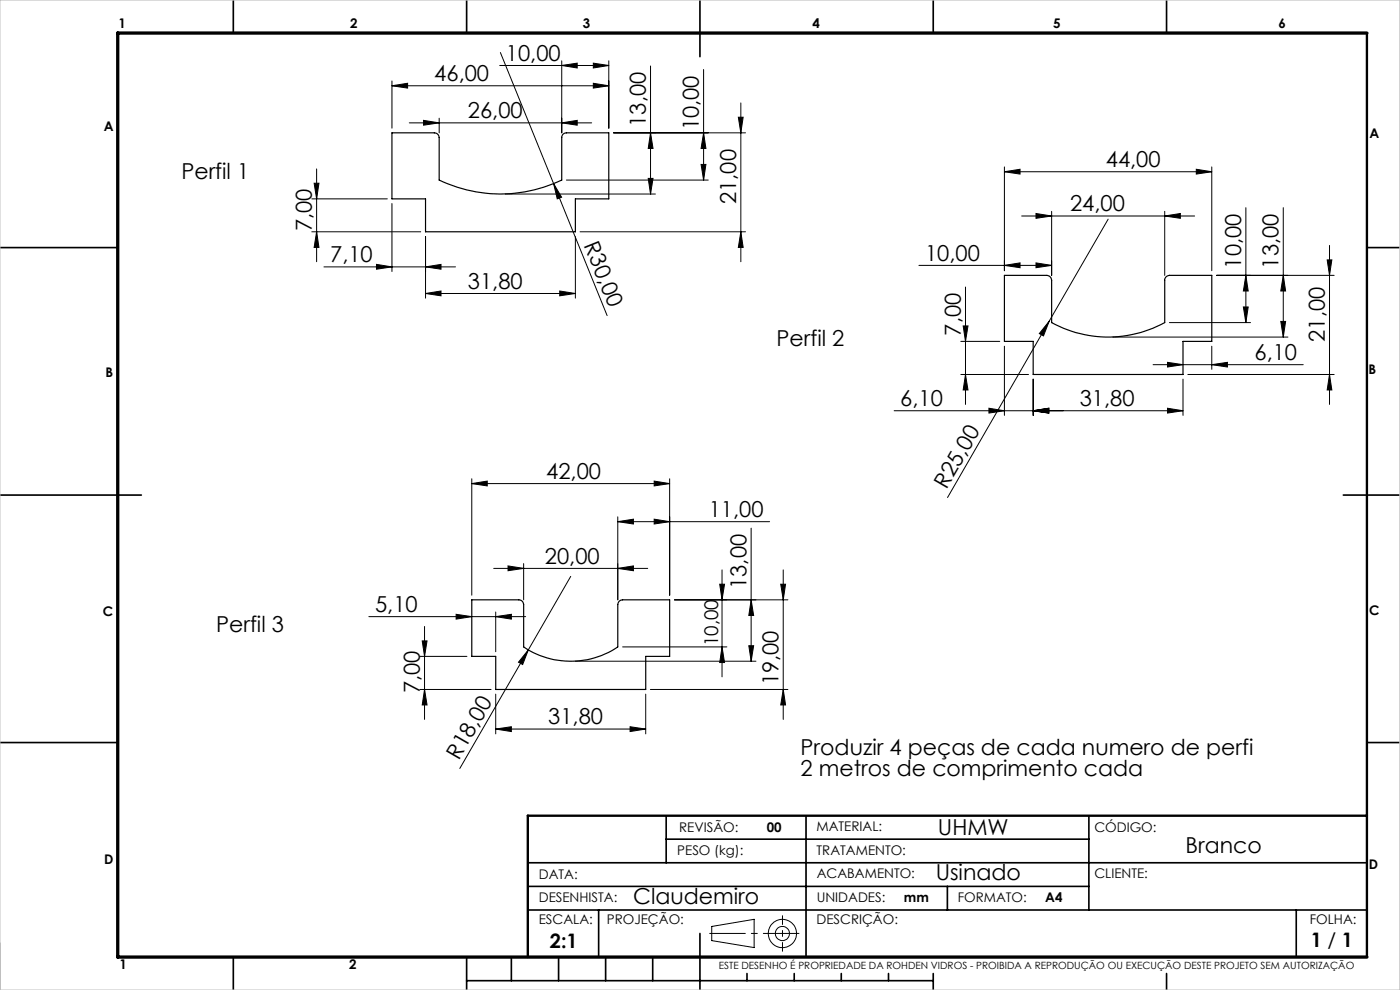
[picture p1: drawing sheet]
<svg xmlns="http://www.w3.org/2000/svg" width="297mm" height="210mm" viewBox="0 0 297 210" stroke-linecap="round" stroke-linejoin="round" font-family="sans-serif">
<g fill="none" stroke="#000" stroke-width=".21">
<path d="M83.1 18.2l3.4-.5v1zM83.1 17.2v10M83.1 18.2h46.1M106 13.9h23.2M106.2 11.1l11.2 27.8M119.2 13.9l3.2-.5v1zM119.2 12.9v15.3M125.9 17.7l3.3 .5-3.3 .5zM125.9 13.4l3.3 .5-3.3 .5zM129.2 12.9v14.3M138 14v27.2M149.3 14.7v23.5"/>
<path d="M66.6 38.9h1.1l-.5 3.3zM67.2 35.8v19.7M86.8 26.1h38.7M89.9 25.5l3.3 .6-3.3 .5zM93.2 25.1v3.1M117.4 38.9l1.7 2.9-.9 .4zM117.4 38.9l11.4 28M119.2 26.1l3.2-.6v1.1zM120.2 38.2h30M130.2 28.2h28M137.5 37.8h1l-.5 3.4zM138 28.2l.5 3.3h-1z"/>
<path d="M148.7 34.9h1.1l-.5 3.3zM149.3 28.2l.5 3.3h-1.1zM156.6 24.9h1.1l-.5 3.3zM157.2 21.8v33.7M213.1 36.4l3.3-.5v1zM213.1 35.4v22M213.1 36.4h44M253.8 35.9l3.3 .5-3.3 .5zM257.1 35.4v22M66.1 49.2h23.2M66.1 42.2h16.1M67.2 49.2l.5 3.3h-1.1z"/>
<path d="M68.7 56.6h27.9M79.9 56.1l3.2 .5-3.2 .5zM83.1 43.2v14.4M90.3 56.6l3.3-.5v1zM90.3 50.2v13M107.2 41.2h31.8M122.1 50.2v13M123 49.2h35.2M157.2 49.2l.5 3.3h-1.1zM194.9 56.3h28.2M213.1 56.3l3.3-.5v1zM216.7 45.8h36.7"/>
<path d="M219.8 55.8l3.3 .5-3.3 .5zM219.8 45.3l3.3 .5-3.3 .5zM223.1 44.8v13.6M235.1 46.5l-12.5 21.6M247.1 45.8l3.3-.5v1zM247.1 44.8v13.6M264.3 58.4l.5 3.3h-1zM264.3 44.1v24.3M272.2 44.1v27.4M272.2 58.4l.5 3.3h-1zM281.6 55.1h.9l-.5 3.3zM282 52.1v33.7"/>
<path d="M283 58.4h-24.9M90.3 62.3l3.3-.6v1.1zM90.3 62.3h31.8M118.7 61.7l3.4 .6-3.4 .5zM203.8 79.4h14.4M203.8 72.4h8.3M204.3 69.1h1.1l-.6 3.3zM204.8 60.9v24.9M204.8 79.4l.6 3.3h-1.1zM213.1 73.4v14.7M222.6 68.1l-1.2 3.2-.9-.5zM222.6 68.1l-21.6 37.4"/>
<path d="M236.1 71.5h37.1M244.6 77.4h31.9M247.7 76.9l3.3 .5-3.3 .4zM248.1 68.4h17.2M252 79.4h31M257.1 77.4l3.3-.5v.9zM257.1 73.4v4.9M263.8 65.1h1l-.5 3.3zM271.7 68.2h1l-.5 3.3zM282 79.4l.5 3.3h-.9zM189.7 87.1h61.3M209.8 86.6l3.3 .5-3.3 .5z"/>
<path d="M219.2 87.1l3.3-.5v1zM219.2 80.4v7.7M247.7 86.6l3.3 .5-3.3 .5zM251 80.4v7.7M100.1 102.6l3.3-.5v1zM100.1 101.6v24.7M100.1 102.6h42M111.1 119.5v7.7M131.1 110.7l3.3-.6v1.1zM131.1 109.6v17.6M131.1 110.7h32.2M138.8 102.1l3.3 .5-3.3 .5z"/>
<path d="M138.8 110.1l3.3 .6-3.3 .5zM142.1 101.6v24.7M159.3 112v28.3M78.2 130.8h33.3M89.1 139.2h10M89.6 136h1l-.5 3.2zM90.1 132.9v19.7M96.8 130.3l3.3 .5-3.3 .5zM104.7 120.6h32.7M105.2 129.8v8.4M105.2 130.8l3.3-.5v1zM107.8 120l3.3 .6-3.3 .5z"/>
<path d="M112.1 137.9l-1.2 3.1-.9-.5zM112.1 137.9l-14.6 25.1M121.1 122.3l-9 15.6M131.1 120.6l3.3-.6v1.1zM132.1 137.2h22.1M152.7 123.9h1l-.5 3.3zM153.2 120.9v22.7M153.2 137.2l.5 3.3h-1zM158.9 137h1l-.6 3.3zM159.3 127.2l.6 3.4h-1zM165.6 123.9h1.1l-.5 3.3zM166.2 120.9v31.7"/>
<path d="M167.1 127.2h-24M89.1 146.3h15.1M90.1 146.3l.5 3.2h-1zM105.2 154.6l3.3-.4v1zM105.2 147.2v8.5M105.2 154.6h31.8M122.1 140.3h38.3M133.7 154.2l3.3 .4-3.3 .6zM137 147.2v8.5M138 146.3h29.1M166.2 146.3l.5 3.2h-1.1zM151 196.5l9-1.5v6l-9-1.5z"/>
<circle cx="166" cy="198" r="3"/>
<circle cx="166" cy="198" r="1.51"/>
</g>
<path d="M150.5 198h19" fill="none" stroke="#000" stroke-width=".21" stroke-dasharray="15.2 1.3 1.3 1.3" stroke-dashoffset="7.7"/>
<path d="M166 194.2v7.6" fill="none" stroke="#000" stroke-width=".21" stroke-dasharray="15.2 1.3 1.3 1.3" stroke-dashoffset="13.4"/>
<g fill="none" stroke="#000" stroke-width=".35">
<path d="M49.5 0v7M99 0v7M148.5 0v12M198 0v7M247.5 0v7M0 52.5h25M290 52.5h7M0 105h30M285 105h12M0 157.5h25M290 157.5h7M141.3 173v10"/>
<path d="M141.3 178h89.7M171 173v30M231 173v20M112 183h178M112 193h178M112 188h119M127 193v10M148.5 198v12M201 188v5M275 193v10M49.5 203v7M99 203v7"/>
<path d="M99 208h99M108.5 203v5M118.5 203v5M128.5 203v5M138.5 203v5M158.5 206.5v1.5M168.5 206.5v1.5M178.5 206.5v1.5M188.5 206.5v1.5M198 206.5v3.5M247.5 206.5v3.5"/>
</g>
<path d="M290 7v196M290 173h-178v30" fill="none" stroke="#000" stroke-width=".5"/>
<path d="M290 7h-265v196h265" fill="none" stroke="#000" stroke-width=".7"/>
<path d="M297 0h-297v210h297" fill="none" stroke="#c0c0c0" stroke-width=".21"/>
<path d="M297 0v210" fill="none" stroke="#c0c0c0" stroke-width=".25"/>
<g fill="#000">
<path d="M117.4 38.9l1.7 2.9-.9 .4z"/>
<path d="M137.5 37.8h1l-.5 3.4zM138 28.2l.5 3.3h-1z"/>
<path d="M219.8 55.8l3.3 .5-3.3 .5zM213.1 56.3l3.3-.5v1zM247.1 45.8l3.3-.5v1zM219.8 45.3l3.3 .5-3.3 .5z"/>
<path d="M96.8 130.3l3.3 .5-3.3 .5zM105.2 130.8l3.3-.5v1z"/>
<path d="M107.8 120l3.3 .6-3.3 .5zM131.1 120.6l3.3-.6v1.1z"/>
<path d="M112.1 137.9l-2.1 2.6 .9 .5zM222.6 68.1l-2.1 2.7 .9 .5z"/>
<path d="M152.7 123.9h1l-.5 3.3zM153.2 137.2l.5 3.3h-1z"/>
<path d="M165.6 123.9h1.1l-.5 3.3zM166.2 146.3l.5 3.2h-1.1zM281.6 55.1h.9l-.5 3.3zM282 79.4l.5 3.3h-.9zM264.3 58.4l.5 3.3h-1zM263.8 65.1h1l-.5 3.3zM156.6 24.9h1.1l-.5 3.3zM157.2 49.2l.5 3.3h-1.1zM149.3 28.2l.5 3.3h-1.1zM148.7 34.9h1.1l-.5 3.3z"/>
<path d="M90.1 146.3l.5 3.2h-1zM89.6 136h1l-.5 3.2zM158.9 137h1l-.6 3.3zM159.3 127.2l.6 3.4h-1zM204.8 79.4l.6 3.3h-1.1zM204.3 69.1h1.1l-.6 3.3zM271.7 68.2h1l-.5 3.3zM272.2 58.4l.5 3.3h-1zM67.2 49.2l.5 3.3h-1.1zM66.6 38.9h1.1l-.5 3.3z"/>
<path d="M105.2 154.6l3.3-.4v1zM133.7 154.2l3.3 .4-3.3 .6zM100.1 102.6l3.3-.5v1zM138.8 102.1l3.3 .5-3.3 .5zM131.1 110.7l3.3-.6v1.1zM138.8 110.1l3.3 .6-3.3 .5zM219.2 87.1l3.3-.5v1zM247.7 86.6l3.3 .5-3.3 .5zM213.1 36.4l3.3-.5v1zM253.8 35.9l3.3 .5-3.3 .5zM247.7 76.9l3.3 .5-3.3 .4zM257.1 77.4l3.3-.5v.9zM209.8 86.6l3.3 .5-3.3 .5zM219.2 87.1l3.3-.5v1zM83.1 18.2l3.4-.5v1zM125.9 17.7l3.3 .5-3.3 .5zM89.9 25.5l3.3 .6-3.3 .5zM119.2 26.1l3.2-.6v1.1zM90.3 62.3l3.3-.6v1.1zM118.7 61.7l3.4 .6-3.4 .5zM79.9 56.1l3.2 .5-3.2 .5zM90.3 56.6l3.3-.5v1zM119.2 13.9l3.2-.5v1zM125.9 13.4l3.3 .5-3.3 .5z"/>
</g>
<path d="M83.1 28.2h9a1.02 1.02 0 0 1 1.1 1v9a30 30 0 0 0 26 0v-9a.96 .96 0 0 1 1-1h9v14h-7.1v7h-31.8v-7h-7.2zM213.1 58.4h9a1.09 1.09 0 0 1 1 1v9a24.9 24.9 0 0 0 24 0v-9a1.02 1.02 0 0 1 1-1h9v14h-6.1v7h-31.8v-7h-6.1zM100.1 127.2h10a1.02 1.02 0 0 1 1 1v9a17.9 17.9 0 0 0 20 0v-9a1.02 1.02 0 0 1 1-1h10v12h-5.1v7.1h-31.8v-7.1h-5.1z" fill="none" stroke="#000" stroke-width=".25"/>
<g font-size="4.7">
<text x="92.1" y="17.2">46,00</text>
<text x="107.3" y="12.9">10,00</text>
<text x="99.3" y="25">26,00</text>
<text x="137" y="26.9" transform="rotate(-90 137 26.9)">13,00</text>
<text x="148.3" y="27.7" transform="rotate(-90 148.3 27.7)">10,00</text>
<text x="234.6" y="35.4">44,00</text>
<text x="38.5" y="38">Perfil 1</text>
<text x="156.2" y="43.3" transform="rotate(-90 156.2 43.3)">21,00</text>
<text x="227" y="44.8">24,00</text>
<text x="66.2" y="49.1" transform="rotate(-90 66.2 49.1)">7,00</text>
<text x="123.8" y="51.9" transform="rotate(68 123.8 51.9)">R30,00</text>
<text x="70" y="55.6">7,10</text>
<text x="196.3" y="55.3">10,00</text>
<text x="263.3" y="57" transform="rotate(-90 263.3 57)">10,00</text>
<text x="271.2" y="57" transform="rotate(-90 271.2 57)">13,00</text>
<text x="99.3" y="61.2">31,80</text>
<text x="203.8" y="71.2" transform="rotate(-90 203.8 71.2)">7,00</text>
<text x="164.7" y="73.4">Perfil 2</text>
<text x="266.1" y="76.3">6,10</text>
<text x="281" y="72.5" transform="rotate(-90 281 72.5)">21,00</text>
<text x="191" y="86.1">6,10</text>
<text x="229.1" y="86.1">31,80</text>
<text x="115.9" y="101.5">42,00</text>
<text x="200.8" y="103.9" transform="rotate(-60 200.8 103.9)">R25,00</text>
<text x="150.4" y="109.6">11,00</text>
<text x="115.6" y="119.5">20,00</text>
<text x="158.4" y="124.9" transform="rotate(-90 158.4 124.9)">13,00</text>
<text x="79.6" y="129.8">5,10</text>
<text x="45.9" y="134.1">Perfil 3</text>
<text x="89.1" y="147.1" transform="rotate(-90 89.1 147.1)">7,00</text>
<text x="165.2" y="145.4" transform="rotate(-90 165.2 145.4)">19,00</text>
<text x="116.3" y="153.6">31,80</text>
<text x="97.3" y="161.4" transform="rotate(-60 97.3 161.4)">R18,00</text>
<text x="169.8" y="160.1">Produzir 4 peças de cada numero de perfi</text>
<text x="169.8" y="164.6">2 metros de comprimento cada</text>
<text x="199" y="177">UHMW</text>
<text x="251.5" y="181">Branco</text>
<text x="134.3" y="191.8">Claudemiro</text>
<text x="198.5" y="186.7">Usinado</text>
</g>
<g font-size="4.2">
<text x="116.7" y="201.1">2:1</text>
<text x="278.1" y="200.9">1 / 1</text>
</g>
<text font-size="4" x="152.3" y="137.1" transform="rotate(-90 152.3 137.1)">10,00</text>
<g font-size="2.8">
<text x="25.1" y="6">1</text>
<text x="74.3" y="6">2</text>
<text x="123.6" y="6">3</text>
<text x="172.4" y="6">4</text>
<text x="223.4" y="6">5</text>
<text x="271.3" y="6">6</text>
<text x="22" y="27.7">A</text>
<text x="290.5" y="29.4">A</text>
<text x="22.4" y="79.9">B</text>
<text x="290.4" y="79.4">B</text>
<text x="21.8" y="130.6">C</text>
<text x="290.5" y="130.4">C</text>
<text x="144.1" y="176.4">REVISÃO:</text>
<text x="162.7" y="176.4">00</text>
<text x="173.2" y="176.3">MATERIAL:</text>
<text x="232.2" y="176.4">CÓDIGO:</text>
<text x="22.1" y="183.3">D</text>
<text x="143.7" y="181.4">PESO (kg):</text>
<text x="173.2" y="181.3">TRATAMENTO:</text>
<text x="290.4" y="184.4">D</text>
<text x="114.3" y="191.3">DESENHISTA:</text>
<text x="114.3" y="186.4">DATA:</text>
<text x="173.3" y="186.3">ACABAMENTO:</text>
<text x="173.3" y="191.3">UNIDADES:</text>
<text x="191.8" y="191.3">mm</text>
<text x="203.2" y="191.3">FORMATO:</text>
<text x="221.8" y="191.3">A4</text>
<text x="232.2" y="186.3">CLIENTE:</text>
<text x="114.3" y="196.1">ESCALA:</text>
<text x="128.7" y="196.1">PROJEÇÃO:</text>
<text x="173.2" y="196">DESCRIÇÃO:</text>
<text x="277.9" y="195.9">FOLHA:</text>
<text x="25.3" y="205.5">1</text>
<text x="74.1" y="205.6">2</text>
</g>
<text font-size="2.1" x="152.5" y="205.6">ESTE DESENHO É PROPRIEDADE DA ROHDEN VIDROS - PROIBIDA A REPRODUÇÃO OU EXECUÇÃO DESTE PROJETO SEM AUTORIZAÇÃO</text>
</svg>
